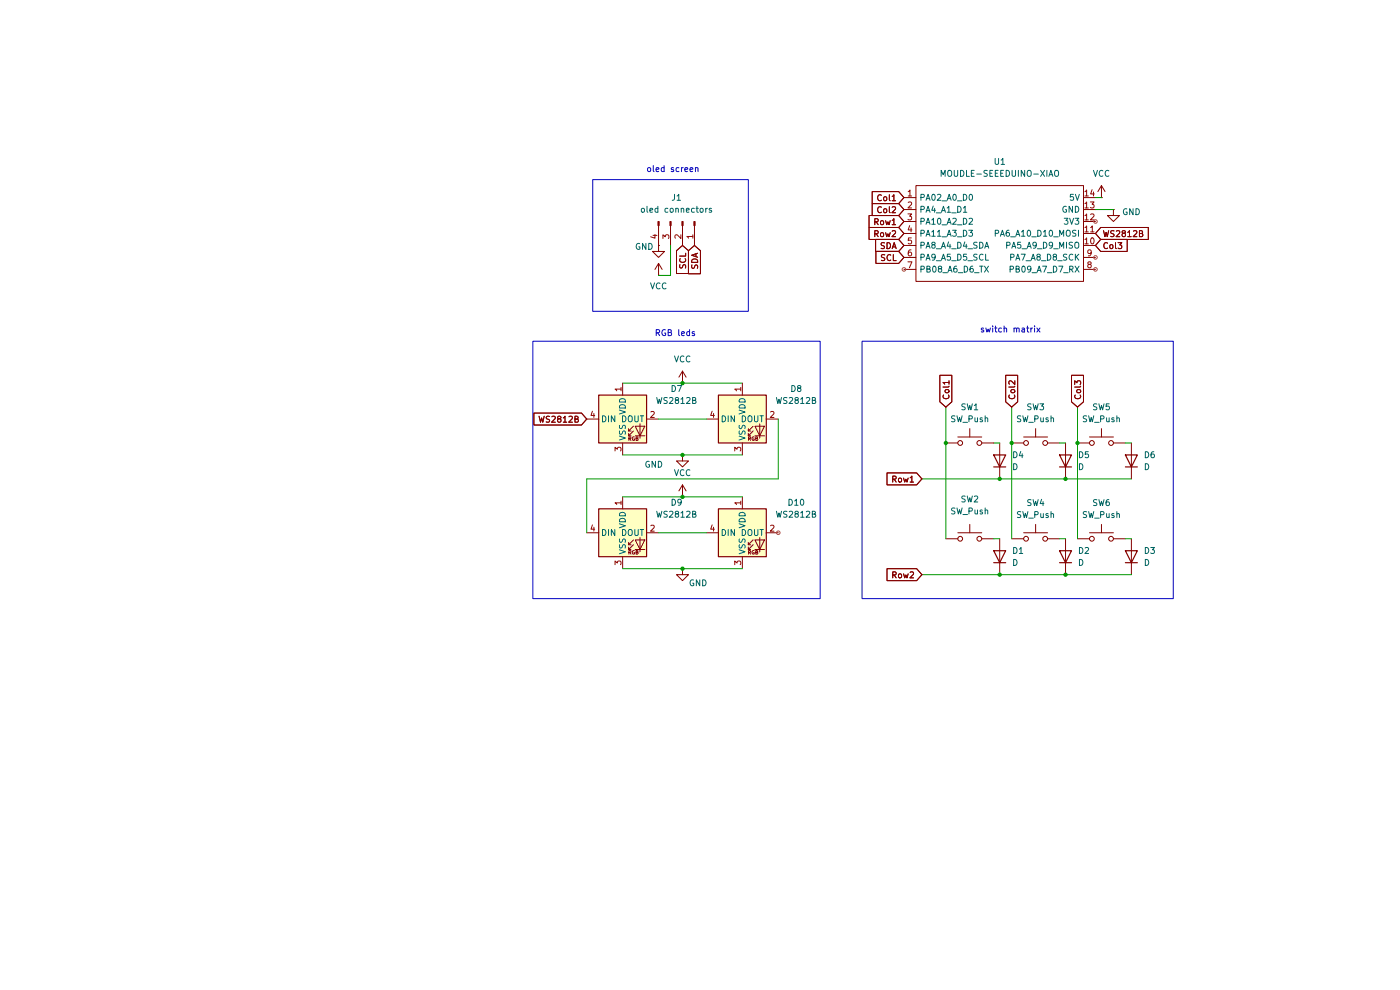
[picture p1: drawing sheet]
(kicad_sch
 (version 20250114)
 (generator "eeschema")
 (generator_version "9.0")
 (paper "A4")
 (lib_symbols
  (symbol "Connector:Conn_01x04_Pin"
   (pin_names
    (offset 1.016) (hide yes)) (exclude_from_sim no) (in_bom yes) (on_board yes)
   (property "Reference" "J" (at 0 5.08 0) (effects (font (size 1.27 1.27))))
   (property "Value" "Conn_01x04_Pin" (at 0 -7.62 0) (effects (font (size 1.27 1.27))))
   (property "Footprint" "" (at 0 0 0) (effects (font (size 1.27 1.27)) (hide yes)))
   (property "Datasheet" "~" (at 0 0 0) (effects (font (size 1.27 1.27)) (hide yes)))
   (property "Description" "Generic connector, single row, 01x04, script generated" (at 0 0 0) (effects (font (size 1.27 1.27)) (hide yes)))
   (property "ki_locked" "" (at 0 0 0) (effects (font (size 1.27 1.27))))
   (symbol "Conn_01x04_Pin_1_1"
    (rectangle (start 0.8636 2.667) (end 0 2.413) (stroke (width 0.1524) (type default)) (fill (type outline)))
    (rectangle (start 0.8636 0.127) (end 0 -0.127) (stroke (width 0.1524) (type default)) (fill (type outline)))
    (rectangle (start 0.8636 -2.413) (end 0 -2.667) (stroke (width 0.1524) (type default)) (fill (type outline)))
    (rectangle (start 0.8636 -4.953) (end 0 -5.207) (stroke (width 0.1524) (type default)) (fill (type outline)))
    (polyline (pts (xy 1.27 2.54) (xy 0.8636 2.54)) (stroke (width 0.1524) (type default)) (fill (type none)))
    (polyline (pts (xy 1.27 0) (xy 0.8636 0)) (stroke (width 0.1524) (type default)) (fill (type none)))
    (polyline (pts (xy 1.27 -2.54) (xy 0.8636 -2.54)) (stroke (width 0.1524) (type default)) (fill (type none)))
    (polyline (pts (xy 1.27 -5.08) (xy 0.8636 -5.08)) (stroke (width 0.1524) (type default)) (fill (type none)))
    (pin passive line (at 5.08 2.54 180) (length 3.81) (name "Pin_1" (effects (font (size 1.27 1.27)))) (number "1" (effects (font (size 1.27 1.27)))))
    (pin passive line (at 5.08 0 180) (length 3.81) (name "Pin_2" (effects (font (size 1.27 1.27)))) (number "2" (effects (font (size 1.27 1.27)))))
    (pin passive line (at 5.08 -2.54 180) (length 3.81) (name "Pin_3" (effects (font (size 1.27 1.27)))) (number "3" (effects (font (size 1.27 1.27)))))
    (pin passive line (at 5.08 -5.08 180) (length 3.81) (name "Pin_4" (effects (font (size 1.27 1.27)))) (number "4" (effects (font (size 1.27 1.27))))))
   (embedded_fonts no))
  (symbol "Device:D"
   (pin_numbers (hide yes))
   (pin_names
    (offset 1.016) (hide yes)) (exclude_from_sim no) (in_bom yes) (on_board yes)
   (property "Reference" "D" (at 0 2.54 0) (effects (font (size 1.27 1.27))))
   (property "Value" "D" (at 0 -2.54 0) (effects (font (size 1.27 1.27))))
   (property "Footprint" "" (at 0 0 0) (effects (font (size 1.27 1.27)) (hide yes)))
   (property "Datasheet" "~" (at 0 0 0) (effects (font (size 1.27 1.27)) (hide yes)))
   (property "Description" "Diode" (at 0 0 0) (effects (font (size 1.27 1.27)) (hide yes)))
   (property "Sim.Device" "D" (at 0 0 0) (effects (font (size 1.27 1.27)) (hide yes)))
   (property "Sim.Pins" "1=K 2=A" (at 0 0 0) (effects (font (size 1.27 1.27)) (hide yes)))
   (symbol "D_0_1"
    (polyline (pts (xy -1.27 1.27) (xy -1.27 -1.27)) (stroke (width 0.254) (type default)) (fill (type none)))
    (polyline (pts (xy 1.27 1.27) (xy 1.27 -1.27) (xy -1.27 0) (xy 1.27 1.27)) (stroke (width 0.254) (type default)) (fill (type none)))
    (polyline (pts (xy 1.27 0) (xy -1.27 0)) (stroke (width 0) (type default)) (fill (type none))))
   (symbol "D_1_1"
    (pin passive line (at -3.81 0 0) (length 2.54) (name "K" (effects (font (size 1.27 1.27)))) (number "1" (effects (font (size 1.27 1.27)))))
    (pin passive line (at 3.81 0 180) (length 2.54) (name "A" (effects (font (size 1.27 1.27)))) (number "2" (effects (font (size 1.27 1.27))))))
   (embedded_fonts no))
  (symbol "LED:WS2812B"
   (pin_names
    (offset 0.254)) (exclude_from_sim no) (in_bom yes) (on_board yes)
   (property "Reference" "D" (at 5.08 5.715 0) (effects (font (size 1.27 1.27)) (justify right bottom)))
   (property "Value" "WS2812B" (at 1.27 -5.715 0) (effects (font (size 1.27 1.27)) (justify left top)))
   (property "Footprint" "LED_SMD:LED_WS2812B_PLCC4_5.0x5.0mm_P3.2mm" (at 1.27 -7.62 0) (effects (font (size 1.27 1.27)) (justify left top) (hide yes)))
   (property "Datasheet" "https://cdn-shop.adafruit.com/datasheets/WS2812B.pdf" (at 2.54 -9.525 0) (effects (font (size 1.27 1.27)) (justify left top) (hide yes)))
   (property "Description" "RGB LED with integrated controller" (at 0 0 0) (effects (font (size 1.27 1.27)) (hide yes)))
   (symbol "WS2812B_0_0"
    (text "RGB" (at 2.286 -4.191 0) (effects (font (size 0.762 0.762)))))
   (symbol "WS2812B_0_1"
    (polyline (pts (xy 1.27 -2.54) (xy 1.778 -2.54)) (stroke (width 0) (type default)) (fill (type none)))
    (polyline (pts (xy 1.27 -3.556) (xy 1.778 -3.556)) (stroke (width 0) (type default)) (fill (type none)))
    (polyline (pts (xy 2.286 -1.524) (xy 1.27 -2.54) (xy 1.27 -2.032)) (stroke (width 0) (type default)) (fill (type none)))
    (polyline (pts (xy 2.286 -2.54) (xy 1.27 -3.556) (xy 1.27 -3.048)) (stroke (width 0) (type default)) (fill (type none)))
    (polyline (pts (xy 3.683 -1.016) (xy 3.683 -3.556) (xy 3.683 -4.064)) (stroke (width 0) (type default)) (fill (type none)))
    (polyline (pts (xy 4.699 -1.524) (xy 2.667 -1.524) (xy 3.683 -3.556) (xy 4.699 -1.524)) (stroke (width 0) (type default)) (fill (type none)))
    (polyline (pts (xy 4.699 -3.556) (xy 2.667 -3.556)) (stroke (width 0) (type default)) (fill (type none)))
    (rectangle (start 5.08 5.08) (end -5.08 -5.08) (stroke (width 0.254) (type default)) (fill (type background))))
   (symbol "WS2812B_1_1"
    (pin input line (at -7.62 0 0) (length 2.54) (name "DIN" (effects (font (size 1.27 1.27)))) (number "4" (effects (font (size 1.27 1.27)))))
    (pin power_in line (at 0 7.62 270) (length 2.54) (name "VDD" (effects (font (size 1.27 1.27)))) (number "1" (effects (font (size 1.27 1.27)))))
    (pin power_in line (at 0 -7.62 90) (length 2.54) (name "VSS" (effects (font (size 1.27 1.27)))) (number "3" (effects (font (size 1.27 1.27)))))
    (pin output line (at 7.62 0 180) (length 2.54) (name "DOUT" (effects (font (size 1.27 1.27)))) (number "2" (effects (font (size 1.27 1.27))))))
   (embedded_fonts no))
  (symbol "Switch:SW_Push"
   (pin_numbers (hide yes))
   (pin_names
    (offset 1.016) (hide yes)) (exclude_from_sim no) (in_bom yes) (on_board yes)
   (property "Reference" "SW" (at 1.27 2.54 0) (effects (font (size 1.27 1.27)) (justify left)))
   (property "Value" "SW_Push" (at 0 -1.524 0) (effects (font (size 1.27 1.27))))
   (property "Footprint" "" (at 0 5.08 0) (effects (font (size 1.27 1.27)) (hide yes)))
   (property "Datasheet" "~" (at 0 5.08 0) (effects (font (size 1.27 1.27)) (hide yes)))
   (property "Description" "Push button switch, generic, two pins" (at 0 0 0) (effects (font (size 1.27 1.27)) (hide yes)))
   (symbol "SW_Push_0_1"
    (circle (center -2.032 0) (radius 0.508) (stroke (width 0) (type default)) (fill (type none)))
    (polyline (pts (xy 0 1.27) (xy 0 3.048)) (stroke (width 0) (type default)) (fill (type none)))
    (circle (center 2.032 0) (radius 0.508) (stroke (width 0) (type default)) (fill (type none)))
    (polyline (pts (xy 2.54 1.27) (xy -2.54 1.27)) (stroke (width 0) (type default)) (fill (type none)))
    (pin passive line (at -5.08 0 0) (length 2.54) (name "1" (effects (font (size 1.27 1.27)))) (number "1" (effects (font (size 1.27 1.27)))))
    (pin passive line (at 5.08 0 180) (length 2.54) (name "2" (effects (font (size 1.27 1.27)))) (number "2" (effects (font (size 1.27 1.27))))))
   (embedded_fonts no))
  (symbol "XIAO_RP2040:MOUDLE-SEEEDUINO-XIAO" (exclude_from_sim no) (in_bom yes) (on_board yes)
   (property "Reference" "U" (at -16.51 11.43 0) (effects (font (size 1.27 1.27))))
   (property "Value" "MOUDLE-SEEEDUINO-XIAO" (at -3.81 -11.43 0) (effects (font (size 1.27 1.27))))
   (property "Footprint" "" (at -16.51 2.54 0) (effects (font (size 1.27 1.27)) (hide yes)))
   (property "Datasheet" "" (at -16.51 2.54 0) (effects (font (size 1.27 1.27)) (hide yes)))
   (property "Description" "" (at 0 0 0) (effects (font (size 1.27 1.27)) (hide yes)))
   (symbol "MOUDLE-SEEEDUINO-XIAO_0_1"
    (rectangle (start -16.51 10.16) (end 19.05 -10.16) (stroke (width 0) (type default)) (fill (type none))))
   (symbol "MOUDLE-SEEEDUINO-XIAO_1_1"
    (pin passive line (at -19.05 7.62 0) (length 2.54) (name "PA02_A0_D0" (effects (font (size 1.27 1.27)))) (number "1" (effects (font (size 1.27 1.27)))))
    (pin passive line (at -19.05 5.08 0) (length 2.54) (name "PA4_A1_D1" (effects (font (size 1.27 1.27)))) (number "2" (effects (font (size 1.27 1.27)))))
    (pin passive line (at -19.05 2.54 0) (length 2.54) (name "PA10_A2_D2" (effects (font (size 1.27 1.27)))) (number "3" (effects (font (size 1.27 1.27)))))
    (pin passive line (at -19.05 0 0) (length 2.54) (name "PA11_A3_D3" (effects (font (size 1.27 1.27)))) (number "4" (effects (font (size 1.27 1.27)))))
    (pin passive line (at -19.05 -2.54 0) (length 2.54) (name "PA8_A4_D4_SDA" (effects (font (size 1.27 1.27)))) (number "5" (effects (font (size 1.27 1.27)))))
    (pin passive line (at -19.05 -5.08 0) (length 2.54) (name "PA9_A5_D5_SCL" (effects (font (size 1.27 1.27)))) (number "6" (effects (font (size 1.27 1.27)))))
    (pin passive line (at -19.05 -7.62 0) (length 2.54) (name "PB08_A6_D6_TX" (effects (font (size 1.27 1.27)))) (number "7" (effects (font (size 1.27 1.27)))))
    (pin passive line (at 21.59 7.62 180) (length 2.54) (name "5V" (effects (font (size 1.27 1.27)))) (number "14" (effects (font (size 1.27 1.27)))))
    (pin passive line (at 21.59 5.08 180) (length 2.54) (name "GND" (effects (font (size 1.27 1.27)))) (number "13" (effects (font (size 1.27 1.27)))))
    (pin passive line (at 21.59 2.54 180) (length 2.54) (name "3V3" (effects (font (size 1.27 1.27)))) (number "12" (effects (font (size 1.27 1.27)))))
    (pin passive line (at 21.59 0 180) (length 2.54) (name "PA6_A10_D10_MOSI" (effects (font (size 1.27 1.27)))) (number "11" (effects (font (size 1.27 1.27)))))
    (pin passive line (at 21.59 -2.54 180) (length 2.54) (name "PA5_A9_D9_MISO" (effects (font (size 1.27 1.27)))) (number "10" (effects (font (size 1.27 1.27)))))
    (pin passive line (at 21.59 -5.08 180) (length 2.54) (name "PA7_A8_D8_SCK" (effects (font (size 1.27 1.27)))) (number "9" (effects (font (size 1.27 1.27)))))
    (pin passive line (at 21.59 -7.62 180) (length 2.54) (name "PB09_A7_D7_RX" (effects (font (size 1.27 1.27)))) (number "8" (effects (font (size 1.27 1.27))))))
   (embedded_fonts no))
  (symbol "power:GND"
   (power)
   (pin_numbers (hide yes))
   (pin_names
    (offset 0) (hide yes)) (exclude_from_sim no) (in_bom yes) (on_board yes)
   (property "Reference" "#PWR" (at 0 -6.35 0) (effects (font (size 1.27 1.27)) (hide yes)))
   (property "Value" "GND" (at 0 -3.81 0) (effects (font (size 1.27 1.27))))
   (property "Footprint" "" (at 0 0 0) (effects (font (size 1.27 1.27)) (hide yes)))
   (property "Datasheet" "" (at 0 0 0) (effects (font (size 1.27 1.27)) (hide yes)))
   (property "Description" "Power symbol creates a global label with name \"GND\" , ground" (at 0 0 0) (effects (font (size 1.27 1.27)) (hide yes)))
   (symbol "GND_0_1"
    (polyline (pts (xy 0 0) (xy 0 -1.27) (xy 1.27 -1.27) (xy 0 -2.54) (xy -1.27 -1.27) (xy 0 -1.27)) (stroke (width 0) (type default)) (fill (type none))))
   (symbol "GND_1_1"
    (pin power_in line (at 0 0 270) (length 0) (name "~" (effects (font (size 1.27 1.27)))) (number "1" (effects (font (size 1.27 1.27))))))
   (embedded_fonts no))
  (symbol "power:VCC"
   (power)
   (pin_numbers (hide yes))
   (pin_names
    (offset 0) (hide yes)) (exclude_from_sim no) (in_bom yes) (on_board yes)
   (property "Reference" "#PWR" (at 0 -3.81 0) (effects (font (size 1.27 1.27)) (hide yes)))
   (property "Value" "VCC" (at 0 3.556 0) (effects (font (size 1.27 1.27))))
   (property "Footprint" "" (at 0 0 0) (effects (font (size 1.27 1.27)) (hide yes)))
   (property "Datasheet" "" (at 0 0 0) (effects (font (size 1.27 1.27)) (hide yes)))
   (property "Description" "Power symbol creates a global label with name \"VCC\"" (at 0 0 0) (effects (font (size 1.27 1.27)) (hide yes)))
   (symbol "VCC_0_1"
    (polyline (pts (xy -0.762 1.27) (xy 0 2.54)) (stroke (width 0) (type default)) (fill (type none)))
    (polyline (pts (xy 0 2.54) (xy 0.762 1.27)) (stroke (width 0) (type default)) (fill (type none)))
    (polyline (pts (xy 0 0) (xy 0 2.54)) (stroke (width 0) (type default)) (fill (type none))))
   (symbol "VCC_1_1"
    (pin power_in line (at 0 0 90) (length 0) (name "~" (effects (font (size 1.27 1.27)))) (number "1" (effects (font (size 1.27 1.27))))))
   (embedded_fonts no)))
 (rectangle
  (start 182.88 72.39)
  (end 248.92 127)
  (stroke (width 0) (type default))
  (fill (type none)))
 (rectangle
  (start 113.03 72.39)
  (end 173.99 127)
  (stroke (width 0) (type default))
  (fill (type none)))
 (rectangle
  (start 125.73 38.1)
  (end 158.75 66.04)
  (stroke (width 0) (type default))
  (fill (type none)))
 (text "RGB leds"
  (exclude_from_sim no)
  (at 143.256 70.866 0)
  (effects (font (size 1.27 1.27))))
 (text "switch matrix\n"
  (exclude_from_sim no)
  (at 214.376 70.104 0)
  (effects (font (size 1.27 1.27))))
 (text "oled screen\n"
  (exclude_from_sim no)
  (at 142.748 36.068 0)
  (effects (font (size 1.27 1.27))))
 (junction
  (at 144.78 81.28)
  (diameter 0)
  (color 0 0 0 0))
 (junction
  (at 200.66 93.98)
  (diameter 0)
  (color 0 0 0 0))
 (junction
  (at 144.78 105.41)
  (diameter 0)
  (color 0 0 0 0))
 (junction
  (at 214.63 93.98)
  (diameter 0)
  (color 0 0 0 0))
 (junction
  (at 228.6 93.98)
  (diameter 0)
  (color 0 0 0 0))
 (junction
  (at 226.06 101.6)
  (diameter 0)
  (color 0 0 0 0))
 (junction
  (at 212.09 121.92)
  (diameter 0)
  (color 0 0 0 0))
 (junction
  (at 212.09 101.6)
  (diameter 0)
  (color 0 0 0 0))
 (junction
  (at 144.78 96.52)
  (diameter 0)
  (color 0 0 0 0))
 (junction
  (at 144.78 120.65)
  (diameter 0)
  (color 0 0 0 0))
 (junction
  (at 226.06 121.92)
  (diameter 0)
  (color 0 0 0 0))
 (wire
  (pts (xy 144.78 120.65) (xy 157.48 120.65))
  (stroke (width 0) (type default)))
 (wire
  (pts (xy 210.82 114.3) (xy 212.09 114.3))
  (stroke (width 0) (type default)))
 (wire
  (pts (xy 165.1 88.9) (xy 165.1 101.6))
  (stroke (width 0) (type default)))
 (wire
  (pts (xy 238.76 93.98) (xy 240.03 93.98))
  (stroke (width 0) (type default)))
 (wire
  (pts (xy 195.58 101.6) (xy 212.09 101.6))
  (stroke (width 0) (type default)))
 (wire
  (pts (xy 238.76 114.3) (xy 240.03 114.3))
  (stroke (width 0) (type default)))
 (wire
  (pts (xy 226.06 101.6) (xy 240.03 101.6))
  (stroke (width 0) (type default)))
 (wire
  (pts (xy 232.41 41.91) (xy 233.68 41.91))
  (stroke (width 0) (type default)))
 (wire
  (pts (xy 142.24 58.42) (xy 142.24 52.07))
  (stroke (width 0) (type default)))
 (wire
  (pts (xy 139.7 58.42) (xy 142.24 58.42))
  (stroke (width 0) (type default)))
 (wire
  (pts (xy 132.08 120.65) (xy 144.78 120.65))
  (stroke (width 0) (type default)))
 (wire
  (pts (xy 144.78 96.52) (xy 157.48 96.52))
  (stroke (width 0) (type default)))
 (wire
  (pts (xy 139.7 113.03) (xy 149.86 113.03))
  (stroke (width 0) (type default)))
 (wire
  (pts (xy 200.66 86.36) (xy 200.66 93.98))
  (stroke (width 0) (type default)))
 (wire
  (pts (xy 195.58 121.92) (xy 212.09 121.92))
  (stroke (width 0) (type default)))
 (wire
  (pts (xy 210.82 93.98) (xy 212.09 93.98))
  (stroke (width 0) (type default)))
 (wire
  (pts (xy 224.79 114.3) (xy 226.06 114.3))
  (stroke (width 0) (type default)))
 (wire
  (pts (xy 214.63 86.36) (xy 214.63 93.98))
  (stroke (width 0) (type default)))
 (wire
  (pts (xy 212.09 101.6) (xy 226.06 101.6))
  (stroke (width 0) (type default)))
 (wire
  (pts (xy 132.08 96.52) (xy 144.78 96.52))
  (stroke (width 0) (type default)))
 (wire
  (pts (xy 144.78 105.41) (xy 157.48 105.41))
  (stroke (width 0) (type default)))
 (wire
  (pts (xy 165.1 101.6) (xy 124.46 101.6))
  (stroke (width 0) (type default)))
 (wire
  (pts (xy 226.06 121.92) (xy 240.03 121.92))
  (stroke (width 0) (type default)))
 (wire
  (pts (xy 124.46 101.6) (xy 124.46 113.03))
  (stroke (width 0) (type default)))
 (wire
  (pts (xy 212.09 121.92) (xy 226.06 121.92))
  (stroke (width 0) (type default)))
 (wire
  (pts (xy 132.08 81.28) (xy 144.78 81.28))
  (stroke (width 0) (type default)))
 (wire
  (pts (xy 214.63 93.98) (xy 214.63 114.3))
  (stroke (width 0) (type default)))
 (wire
  (pts (xy 132.08 105.41) (xy 144.78 105.41))
  (stroke (width 0) (type default)))
 (wire
  (pts (xy 200.66 93.98) (xy 200.66 114.3))
  (stroke (width 0) (type default)))
 (wire
  (pts (xy 144.78 81.28) (xy 157.48 81.28))
  (stroke (width 0) (type default)))
 (wire
  (pts (xy 228.6 93.98) (xy 228.6 114.3))
  (stroke (width 0) (type default)))
 (wire
  (pts (xy 139.7 88.9) (xy 149.86 88.9))
  (stroke (width 0) (type default)))
 (wire
  (pts (xy 224.79 93.98) (xy 226.06 93.98))
  (stroke (width 0) (type default)))
 (wire
  (pts (xy 232.41 44.45) (xy 236.22 44.45))
  (stroke (width 0) (type default)))
 (wire
  (pts (xy 228.6 86.36) (xy 228.6 93.98))
  (stroke (width 0) (type default)))
 (global_label "Col1"
  (shape input)
  (at 191.77 41.91 180)
  (fields_autoplaced yes)
  (effects (font (size 1.27 1.27)) (justify right))
  (property "Intersheetrefs" "${INTERSHEET_REFS}" (at 184.4911 41.91 0) (effects (font (size 1.27 1.27)) (justify right) (hide yes))))
 (global_label "WS2812B"
  (shape input)
  (at 124.46 88.9 180)
  (fields_autoplaced yes)
  (effects (font (size 1.27 1.27)) (justify right))
  (property "Intersheetrefs" "${INTERSHEET_REFS}" (at 112.7059 88.9 0) (effects (font (size 1.27 1.27)) (justify right) (hide yes))))
 (global_label "Row1"
  (shape input)
  (at 191.77 46.99 180)
  (fields_autoplaced yes)
  (effects (font (size 1.27 1.27)) (justify right))
  (property "Intersheetrefs" "${INTERSHEET_REFS}" (at 183.8258 46.99 0) (effects (font (size 1.27 1.27)) (justify right) (hide yes))))
 (global_label "Col3"
  (shape input)
  (at 232.41 52.07 0)
  (fields_autoplaced yes)
  (effects (font (size 1.27 1.27)) (justify left))
  (property "Intersheetrefs" "${INTERSHEET_REFS}" (at 239.6889 52.07 0) (effects (font (size 1.27 1.27)) (justify left) (hide yes))))
 (global_label "SCL"
  (shape input)
  (at 191.77 54.61 180)
  (fields_autoplaced yes)
  (effects (font (size 1.27 1.27)) (justify right))
  (property "Intersheetrefs" "${INTERSHEET_REFS}" (at 185.2772 54.61 0) (effects (font (size 1.27 1.27)) (justify right) (hide yes))))
 (global_label "SCL"
  (shape input)
  (at 144.78 52.07 270)
  (fields_autoplaced yes)
  (effects (font (size 1.27 1.27)) (justify right))
  (property "Intersheetrefs" "${INTERSHEET_REFS}" (at 144.78 58.5628 90) (effects (font (size 1.27 1.27)) (justify right) (hide yes))))
 (global_label "Row2"
  (shape input)
  (at 195.58 121.92 180)
  (fields_autoplaced yes)
  (effects (font (size 1.27 1.27)) (justify right))
  (property "Intersheetrefs" "${INTERSHEET_REFS}" (at 187.6358 121.92 0) (effects (font (size 1.27 1.27)) (justify right) (hide yes))))
 (global_label "SDA"
  (shape input)
  (at 147.32 52.07 270)
  (fields_autoplaced yes)
  (effects (font (size 1.27 1.27)) (justify right))
  (property "Intersheetrefs" "${INTERSHEET_REFS}" (at 147.32 58.6233 90) (effects (font (size 1.27 1.27)) (justify right) (hide yes))))
 (global_label "Row1"
  (shape input)
  (at 195.58 101.6 180)
  (fields_autoplaced yes)
  (effects (font (size 1.27 1.27)) (justify right))
  (property "Intersheetrefs" "${INTERSHEET_REFS}" (at 187.6358 101.6 0) (effects (font (size 1.27 1.27)) (justify right) (hide yes))))
 (global_label "SDA"
  (shape input)
  (at 191.77 52.07 180)
  (fields_autoplaced yes)
  (effects (font (size 1.27 1.27)) (justify right))
  (property "Intersheetrefs" "${INTERSHEET_REFS}" (at 185.2167 52.07 0) (effects (font (size 1.27 1.27)) (justify right) (hide yes))))
 (global_label "Col2"
  (shape input)
  (at 191.77 44.45 180)
  (fields_autoplaced yes)
  (effects (font (size 1.27 1.27)) (justify right))
  (property "Intersheetrefs" "${INTERSHEET_REFS}" (at 184.4911 44.45 0) (effects (font (size 1.27 1.27)) (justify right) (hide yes))))
 (global_label "Col3"
  (shape input)
  (at 228.6 86.36 90)
  (fields_autoplaced yes)
  (effects (font (size 1.27 1.27)) (justify left))
  (property "Intersheetrefs" "${INTERSHEET_REFS}" (at 228.6 79.0811 90) (effects (font (size 1.27 1.27)) (justify left) (hide yes))))
 (global_label "Col2"
  (shape input)
  (at 214.63 86.36 90)
  (fields_autoplaced yes)
  (effects (font (size 1.27 1.27)) (justify left))
  (property "Intersheetrefs" "${INTERSHEET_REFS}" (at 214.63 79.0811 90) (effects (font (size 1.27 1.27)) (justify left) (hide yes))))
 (global_label "WS2812B"
  (shape input)
  (at 232.41 49.53 0)
  (fields_autoplaced yes)
  (effects (font (size 1.27 1.27)) (justify left))
  (property "Intersheetrefs" "${INTERSHEET_REFS}" (at 244.1641 49.53 0) (effects (font (size 1.27 1.27)) (justify left) (hide yes))))
 (global_label "Col1"
  (shape input)
  (at 200.66 86.36 90)
  (fields_autoplaced yes)
  (effects (font (size 1.27 1.27)) (justify left))
  (property "Intersheetrefs" "${INTERSHEET_REFS}" (at 200.66 79.0811 90) (effects (font (size 1.27 1.27)) (justify left) (hide yes))))
 (global_label "Row2"
  (shape input)
  (at 191.77 49.53 180)
  (fields_autoplaced yes)
  (effects (font (size 1.27 1.27)) (justify right))
  (property "Intersheetrefs" "${INTERSHEET_REFS}" (at 183.8258 49.53 0) (effects (font (size 1.27 1.27)) (justify right) (hide yes))))
 (symbol
  (lib_id "Device:D")
  (at 212.09 97.79 90)
  (unit 1)
  (exclude_from_sim no)
  (in_bom yes)
  (on_board yes)
  (dnp no)
  (fields_autoplaced yes)
  (property "Reference" "D4" (at 214.63 96.5199 90) (effects (font (size 1.27 1.27)) (justify right)))
  (property "Value" "D" (at 214.63 99.0599 90) (effects (font (size 1.27 1.27)) (justify right)))
  (property "Footprint" "Diode_THT:D_5KPW_P7.62mm_Vertical_KathodeUp" (at 212.09 97.79 0) (effects (font (size 1.27 1.27)) (hide yes)))
  (property "Datasheet" "~" (at 212.09 97.79 0) (effects (font (size 1.27 1.27)) (hide yes)))
  (property "Description" "Diode" (at 212.09 97.79 0) (effects (font (size 1.27 1.27)) (hide yes)))
  (property "Sim.Device" "D" (at 212.09 97.79 0) (effects (font (size 1.27 1.27)) (hide yes)))
  (property "Sim.Pins" "1=K 2=A" (at 212.09 97.79 0) (effects (font (size 1.27 1.27)) (hide yes)))
  (pin "1")
  (pin "2"))
 (symbol
  (lib_id "Device:D")
  (at 240.03 97.79 90)
  (unit 1)
  (exclude_from_sim no)
  (in_bom yes)
  (on_board yes)
  (dnp no)
  (fields_autoplaced yes)
  (property "Reference" "D6" (at 242.57 96.5199 90) (effects (font (size 1.27 1.27)) (justify right)))
  (property "Value" "D" (at 242.57 99.0599 90) (effects (font (size 1.27 1.27)) (justify right)))
  (property "Footprint" "Diode_THT:D_5KPW_P7.62mm_Vertical_KathodeUp" (at 240.03 97.79 0) (effects (font (size 1.27 1.27)) (hide yes)))
  (property "Datasheet" "~" (at 240.03 97.79 0) (effects (font (size 1.27 1.27)) (hide yes)))
  (property "Description" "Diode" (at 240.03 97.79 0) (effects (font (size 1.27 1.27)) (hide yes)))
  (property "Sim.Device" "D" (at 240.03 97.79 0) (effects (font (size 1.27 1.27)) (hide yes)))
  (property "Sim.Pins" "1=K 2=A" (at 240.03 97.79 0) (effects (font (size 1.27 1.27)) (hide yes)))
  (pin "1")
  (pin "2"))
 (symbol
  (lib_id "Switch:SW_Push")
  (at 219.71 93.98 0)
  (unit 1)
  (exclude_from_sim no)
  (in_bom yes)
  (on_board yes)
  (dnp no)
  (fields_autoplaced yes)
  (property "Reference" "SW3" (at 219.71 86.36 0) (effects (font (size 1.27 1.27))))
  (property "Value" "SW_Push" (at 219.71 88.9 0) (effects (font (size 1.27 1.27))))
  (property "Footprint" "hackclub hackpad clean extras-orpheuspad_pcb_libraries_MX_V2_MX_Solderable:MX-Solderable-1U" (at 219.71 88.9 0) (effects (font (size 1.27 1.27)) (hide yes)))
  (property "Datasheet" "~" (at 219.71 88.9 0) (effects (font (size 1.27 1.27)) (hide yes)))
  (property "Description" "Push button switch, generic, two pins" (at 219.71 93.98 0) (effects (font (size 1.27 1.27)) (hide yes)))
  (pin "1")
  (pin "2"))
 (symbol
  (lib_id "Switch:SW_Push")
  (at 233.68 93.98 0)
  (unit 1)
  (exclude_from_sim no)
  (in_bom yes)
  (on_board yes)
  (dnp no)
  (fields_autoplaced yes)
  (property "Reference" "SW5" (at 233.68 86.36 0) (effects (font (size 1.27 1.27))))
  (property "Value" "SW_Push" (at 233.68 88.9 0) (effects (font (size 1.27 1.27))))
  (property "Footprint" "hackclub hackpad clean extras-orpheuspad_pcb_libraries_MX_V2_MX_Solderable:MX-Solderable-1U" (at 233.68 88.9 0) (effects (font (size 1.27 1.27)) (hide yes)))
  (property "Datasheet" "~" (at 233.68 88.9 0) (effects (font (size 1.27 1.27)) (hide yes)))
  (property "Description" "Push button switch, generic, two pins" (at 233.68 93.98 0) (effects (font (size 1.27 1.27)) (hide yes)))
  (pin "1")
  (pin "2"))
 (symbol
  (lib_id "power:VCC")
  (at 144.78 105.41 0)
  (unit 1)
  (exclude_from_sim no)
  (in_bom yes)
  (on_board yes)
  (dnp no)
  (fields_autoplaced yes)
  (property "Reference" "#PWR08" (at 144.78 109.22 0) (effects (font (size 1.27 1.27)) (hide yes)))
  (property "Value" "VCC" (at 144.78 100.33 0) (effects (font (size 1.27 1.27))))
  (property "Footprint" "" (at 144.78 105.41 0) (effects (font (size 1.27 1.27)) (hide yes)))
  (property "Datasheet" "" (at 144.78 105.41 0) (effects (font (size 1.27 1.27)) (hide yes)))
  (property "Description" "Power symbol creates a global label with name \"VCC\"" (at 144.78 105.41 0) (effects (font (size 1.27 1.27)) (hide yes)))
  (pin "1"))
 (symbol
  (lib_id "Device:D")
  (at 212.09 118.11 90)
  (unit 1)
  (exclude_from_sim no)
  (in_bom yes)
  (on_board yes)
  (dnp no)
  (fields_autoplaced yes)
  (property "Reference" "D1" (at 214.63 116.8399 90) (effects (font (size 1.27 1.27)) (justify right)))
  (property "Value" "D" (at 214.63 119.3799 90) (effects (font (size 1.27 1.27)) (justify right)))
  (property "Footprint" "Diode_THT:D_5KPW_P7.62mm_Vertical_KathodeUp" (at 212.09 118.11 0) (effects (font (size 1.27 1.27)) (hide yes)))
  (property "Datasheet" "~" (at 212.09 118.11 0) (effects (font (size 1.27 1.27)) (hide yes)))
  (property "Description" "Diode" (at 212.09 118.11 0) (effects (font (size 1.27 1.27)) (hide yes)))
  (property "Sim.Device" "D" (at 212.09 118.11 0) (effects (font (size 1.27 1.27)) (hide yes)))
  (property "Sim.Pins" "1=K 2=A" (at 212.09 118.11 0) (effects (font (size 1.27 1.27)) (hide yes)))
  (pin "1")
  (pin "2"))
 (symbol
  (lib_id "power:GND")
  (at 236.22 44.45 0)
  (unit 1)
  (exclude_from_sim no)
  (in_bom yes)
  (on_board yes)
  (dnp no)
  (property "Reference" "#PWR02" (at 236.22 50.8 0) (effects (font (size 1.27 1.27)) (hide yes)))
  (property "Value" "GND" (at 240.03 44.958 0) (effects (font (size 1.27 1.27))))
  (property "Footprint" "" (at 236.22 44.45 0) (effects (font (size 1.27 1.27)) (hide yes)))
  (property "Datasheet" "" (at 236.22 44.45 0) (effects (font (size 1.27 1.27)) (hide yes)))
  (property "Description" "Power symbol creates a global label with name \"GND\" , ground" (at 236.22 44.45 0) (effects (font (size 1.27 1.27)) (hide yes)))
  (pin "1"))
 (symbol
  (lib_id "power:GND")
  (at 139.7 52.07 0)
  (unit 1)
  (exclude_from_sim no)
  (in_bom yes)
  (on_board yes)
  (dnp no)
  (property "Reference" "#PWR05" (at 139.7 58.42 0) (effects (font (size 1.27 1.27)) (hide yes)))
  (property "Value" "GND" (at 136.652 52.324 0) (effects (font (size 1.27 1.27))))
  (property "Footprint" "" (at 139.7 52.07 0) (effects (font (size 1.27 1.27)) (hide yes)))
  (property "Datasheet" "" (at 139.7 52.07 0) (effects (font (size 1.27 1.27)) (hide yes)))
  (property "Description" "Power symbol creates a global label with name \"GND\" , ground" (at 139.7 52.07 0) (effects (font (size 1.27 1.27)) (hide yes)))
  (pin "1"))
 (symbol
  (lib_id "Switch:SW_Push")
  (at 205.74 114.3 0)
  (unit 1)
  (exclude_from_sim no)
  (in_bom yes)
  (on_board yes)
  (dnp no)
  (property "Reference" "SW2" (at 205.74 105.918 0) (effects (font (size 1.27 1.27))))
  (property "Value" "SW_Push" (at 205.74 108.458 0) (effects (font (size 1.27 1.27))))
  (property "Footprint" "hackclub hackpad clean extras-orpheuspad_pcb_libraries_MX_V2_MX_Solderable:MX-Solderable-1U" (at 205.74 109.22 0) (effects (font (size 1.27 1.27)) (hide yes)))
  (property "Datasheet" "~" (at 205.74 109.22 0) (effects (font (size 1.27 1.27)) (hide yes)))
  (property "Description" "Push button switch, generic, two pins" (at 205.74 114.3 0) (effects (font (size 1.27 1.27)) (hide yes)))
  (pin "1")
  (pin "2"))
 (symbol
  (lib_id "Switch:SW_Push")
  (at 233.68 114.3 0)
  (unit 1)
  (exclude_from_sim no)
  (in_bom yes)
  (on_board yes)
  (dnp no)
  (fields_autoplaced yes)
  (property "Reference" "SW6" (at 233.68 106.68 0) (effects (font (size 1.27 1.27))))
  (property "Value" "SW_Push" (at 233.68 109.22 0) (effects (font (size 1.27 1.27))))
  (property "Footprint" "hackclub hackpad clean extras-orpheuspad_pcb_libraries_MX_V2_MX_Solderable:MX-Solderable-1U" (at 233.68 109.22 0) (effects (font (size 1.27 1.27)) (hide yes)))
  (property "Datasheet" "~" (at 233.68 109.22 0) (effects (font (size 1.27 1.27)) (hide yes)))
  (property "Description" "Push button switch, generic, two pins" (at 233.68 114.3 0) (effects (font (size 1.27 1.27)) (hide yes)))
  (pin "1")
  (pin "2"))
 (symbol
  (lib_id "power:GND")
  (at 144.78 96.52 0)
  (unit 1)
  (exclude_from_sim no)
  (in_bom yes)
  (on_board yes)
  (dnp no)
  (property "Reference" "#PWR03" (at 144.78 102.87 0) (effects (font (size 1.27 1.27)) (hide yes)))
  (property "Value" "GND" (at 138.684 98.552 0) (effects (font (size 1.27 1.27))))
  (property "Footprint" "" (at 144.78 96.52 0) (effects (font (size 1.27 1.27)) (hide yes)))
  (property "Datasheet" "" (at 144.78 96.52 0) (effects (font (size 1.27 1.27)) (hide yes)))
  (property "Description" "Power symbol creates a global label with name \"GND\" , ground" (at 144.78 96.52 0) (effects (font (size 1.27 1.27)) (hide yes)))
  (pin "1"))
 (symbol
  (lib_id "LED:WS2812B")
  (at 132.08 113.03 0)
  (unit 1)
  (exclude_from_sim no)
  (in_bom yes)
  (on_board yes)
  (dnp no)
  (property "Reference" "D9" (at 143.51 106.6098 0) (effects (font (size 1.27 1.27))))
  (property "Value" "WS2812B" (at 143.51 109.1498 0) (effects (font (size 1.27 1.27))))
  (property "Footprint" "LED_SMD:LED_WS2812B_PLCC4_5.0x5.0mm_P3.2mm" (at 133.35 120.65 0) (effects (font (size 1.27 1.27)) (justify left top) (hide yes)))
  (property "Datasheet" "https://cdn-shop.adafruit.com/datasheets/WS2812B.pdf" (at 134.62 122.555 0) (effects (font (size 1.27 1.27)) (justify left top) (hide yes)))
  (property "Description" "RGB LED with integrated controller" (at 132.08 113.03 0) (effects (font (size 1.27 1.27)) (hide yes)))
  (pin "1")
  (pin "3")
  (pin "2")
  (pin "4"))
 (symbol
  (lib_id "power:VCC")
  (at 233.68 41.91 0)
  (unit 1)
  (exclude_from_sim no)
  (in_bom yes)
  (on_board yes)
  (dnp no)
  (fields_autoplaced yes)
  (property "Reference" "#PWR01" (at 233.68 45.72 0) (effects (font (size 1.27 1.27)) (hide yes)))
  (property "Value" "VCC" (at 233.68 36.83 0) (effects (font (size 1.27 1.27))))
  (property "Footprint" "" (at 233.68 41.91 0) (effects (font (size 1.27 1.27)) (hide yes)))
  (property "Datasheet" "" (at 233.68 41.91 0) (effects (font (size 1.27 1.27)) (hide yes)))
  (property "Description" "Power symbol creates a global label with name \"VCC\"" (at 233.68 41.91 0) (effects (font (size 1.27 1.27)) (hide yes)))
  (pin "1"))
 (symbol
  (lib_id "XIAO_RP2040:MOUDLE-SEEEDUINO-XIAO")
  (at 210.82 49.53 0)
  (unit 1)
  (exclude_from_sim no)
  (in_bom yes)
  (on_board yes)
  (dnp no)
  (fields_autoplaced yes)
  (property "Reference" "U1" (at 212.09 34.29 0) (effects (font (size 1.27 1.27))))
  (property "Value" "MOUDLE-SEEEDUINO-XIAO" (at 212.09 36.83 0) (effects (font (size 1.27 1.27))))
  (property "Footprint" "footprints:XIAO-Generic-Hybrid-14P-2.54-21X17.8MM" (at 194.31 46.99 0) (effects (font (size 1.27 1.27)) (hide yes)))
  (property "Datasheet" "" (at 194.31 46.99 0) (effects (font (size 1.27 1.27)) (hide yes)))
  (property "Description" "" (at 210.82 49.53 0) (effects (font (size 1.27 1.27)) (hide yes)))
  (pin "9")
  (pin "10")
  (pin "11")
  (pin "8")
  (pin "14")
  (pin "12")
  (pin "13")
  (pin "7")
  (pin "6")
  (pin "5")
  (pin "4")
  (pin "3")
  (pin "2")
  (pin "1"))
 (symbol
  (lib_id "LED:WS2812B")
  (at 157.48 88.9 0)
  (unit 1)
  (exclude_from_sim no)
  (in_bom yes)
  (on_board yes)
  (dnp no)
  (fields_autoplaced yes)
  (property "Reference" "D8" (at 168.91 82.4798 0) (effects (font (size 1.27 1.27))))
  (property "Value" "WS2812B" (at 168.91 85.0198 0) (effects (font (size 1.27 1.27))))
  (property "Footprint" "LED_SMD:LED_WS2812B_PLCC4_5.0x5.0mm_P3.2mm" (at 158.75 96.52 0) (effects (font (size 1.27 1.27)) (justify left top) (hide yes)))
  (property "Datasheet" "https://cdn-shop.adafruit.com/datasheets/WS2812B.pdf" (at 160.02 98.425 0) (effects (font (size 1.27 1.27)) (justify left top) (hide yes)))
  (property "Description" "RGB LED with integrated controller" (at 157.48 88.9 0) (effects (font (size 1.27 1.27)) (hide yes)))
  (pin "1")
  (pin "3")
  (pin "2")
  (pin "4"))
 (symbol
  (lib_id "Connector:Conn_01x04_Pin")
  (at 144.78 46.99 270)
  (unit 1)
  (exclude_from_sim no)
  (in_bom yes)
  (on_board yes)
  (dnp no)
  (fields_autoplaced yes)
  (property "Reference" "J1" (at 143.51 41.91 90) (effects (font (size 1.27 1.27))))
  (property "Value" "oled connectors" (at 143.51 44.45 90) (effects (font (size 1.27 1.27))))
  (property "Footprint" "Connector_PinHeader_2.54mm:PinHeader_1x04_P2.54mm_Vertical" (at 144.78 46.99 0) (effects (font (size 1.27 1.27)) (hide yes)))
  (property "Datasheet" "~" (at 144.78 46.99 0) (effects (font (size 1.27 1.27)) (hide yes)))
  (property "Description" "Generic connector, single row, 01x04, script generated" (at 144.78 46.99 0) (effects (font (size 1.27 1.27)) (hide yes)))
  (pin "2")
  (pin "1")
  (pin "4")
  (pin "3"))
 (symbol
  (lib_id "Device:D")
  (at 240.03 118.11 90)
  (unit 1)
  (exclude_from_sim no)
  (in_bom yes)
  (on_board yes)
  (dnp no)
  (fields_autoplaced yes)
  (property "Reference" "D3" (at 242.57 116.8399 90) (effects (font (size 1.27 1.27)) (justify right)))
  (property "Value" "D" (at 242.57 119.3799 90) (effects (font (size 1.27 1.27)) (justify right)))
  (property "Footprint" "Diode_THT:D_5KPW_P7.62mm_Vertical_KathodeUp" (at 240.03 118.11 0) (effects (font (size 1.27 1.27)) (hide yes)))
  (property "Datasheet" "~" (at 240.03 118.11 0) (effects (font (size 1.27 1.27)) (hide yes)))
  (property "Description" "Diode" (at 240.03 118.11 0) (effects (font (size 1.27 1.27)) (hide yes)))
  (property "Sim.Device" "D" (at 240.03 118.11 0) (effects (font (size 1.27 1.27)) (hide yes)))
  (property "Sim.Pins" "1=K 2=A" (at 240.03 118.11 0) (effects (font (size 1.27 1.27)) (hide yes)))
  (pin "1")
  (pin "2"))
 (symbol
  (lib_id "Switch:SW_Push")
  (at 205.74 93.98 0)
  (unit 1)
  (exclude_from_sim no)
  (in_bom yes)
  (on_board yes)
  (dnp no)
  (fields_autoplaced yes)
  (property "Reference" "SW1" (at 205.74 86.36 0) (effects (font (size 1.27 1.27))))
  (property "Value" "SW_Push" (at 205.74 88.9 0) (effects (font (size 1.27 1.27))))
  (property "Footprint" "hackclub hackpad clean extras-orpheuspad_pcb_libraries_MX_V2_MX_Solderable:MX-Solderable-1U" (at 205.74 88.9 0) (effects (font (size 1.27 1.27)) (hide yes)))
  (property "Datasheet" "~" (at 205.74 88.9 0) (effects (font (size 1.27 1.27)) (hide yes)))
  (property "Description" "Push button switch, generic, two pins" (at 205.74 93.98 0) (effects (font (size 1.27 1.27)) (hide yes)))
  (pin "1")
  (pin "2"))
 (symbol
  (lib_id "Device:D")
  (at 226.06 118.11 90)
  (unit 1)
  (exclude_from_sim no)
  (in_bom yes)
  (on_board yes)
  (dnp no)
  (fields_autoplaced yes)
  (property "Reference" "D2" (at 228.6 116.8399 90) (effects (font (size 1.27 1.27)) (justify right)))
  (property "Value" "D" (at 228.6 119.3799 90) (effects (font (size 1.27 1.27)) (justify right)))
  (property "Footprint" "Diode_THT:D_5KPW_P7.62mm_Vertical_KathodeUp" (at 226.06 118.11 0) (effects (font (size 1.27 1.27)) (hide yes)))
  (property "Datasheet" "~" (at 226.06 118.11 0) (effects (font (size 1.27 1.27)) (hide yes)))
  (property "Description" "Diode" (at 226.06 118.11 0) (effects (font (size 1.27 1.27)) (hide yes)))
  (property "Sim.Device" "D" (at 226.06 118.11 0) (effects (font (size 1.27 1.27)) (hide yes)))
  (property "Sim.Pins" "1=K 2=A" (at 226.06 118.11 0) (effects (font (size 1.27 1.27)) (hide yes)))
  (pin "1")
  (pin "2"))
 (symbol
  (lib_id "LED:WS2812B")
  (at 157.48 113.03 0)
  (unit 1)
  (exclude_from_sim no)
  (in_bom yes)
  (on_board yes)
  (dnp no)
  (property "Reference" "D10" (at 168.91 106.6098 0) (effects (font (size 1.27 1.27))))
  (property "Value" "WS2812B" (at 168.91 109.1498 0) (effects (font (size 1.27 1.27))))
  (property "Footprint" "LED_SMD:LED_WS2812B_PLCC4_5.0x5.0mm_P3.2mm" (at 158.75 120.65 0) (effects (font (size 1.27 1.27)) (justify left top) (hide yes)))
  (property "Datasheet" "https://cdn-shop.adafruit.com/datasheets/WS2812B.pdf" (at 160.02 122.555 0) (effects (font (size 1.27 1.27)) (justify left top) (hide yes)))
  (property "Description" "RGB LED with integrated controller" (at 157.48 113.03 0) (effects (font (size 1.27 1.27)) (hide yes)))
  (pin "1")
  (pin "3")
  (pin "2")
  (pin "4"))
 (symbol
  (lib_id "Switch:SW_Push")
  (at 219.71 114.3 0)
  (unit 1)
  (exclude_from_sim no)
  (in_bom yes)
  (on_board yes)
  (dnp no)
  (fields_autoplaced yes)
  (property "Reference" "SW4" (at 219.71 106.68 0) (effects (font (size 1.27 1.27))))
  (property "Value" "SW_Push" (at 219.71 109.22 0) (effects (font (size 1.27 1.27))))
  (property "Footprint" "hackclub hackpad clean extras-orpheuspad_pcb_libraries_MX_V2_MX_Solderable:MX-Solderable-1U" (at 219.71 109.22 0) (effects (font (size 1.27 1.27)) (hide yes)))
  (property "Datasheet" "~" (at 219.71 109.22 0) (effects (font (size 1.27 1.27)) (hide yes)))
  (property "Description" "Push button switch, generic, two pins" (at 219.71 114.3 0) (effects (font (size 1.27 1.27)) (hide yes)))
  (pin "1")
  (pin "2"))
 (symbol
  (lib_id "power:VCC")
  (at 144.78 81.28 0)
  (unit 1)
  (exclude_from_sim no)
  (in_bom yes)
  (on_board yes)
  (dnp no)
  (fields_autoplaced yes)
  (property "Reference" "#PWR07" (at 144.78 85.09 0) (effects (font (size 1.27 1.27)) (hide yes)))
  (property "Value" "VCC" (at 144.78 76.2 0) (effects (font (size 1.27 1.27))))
  (property "Footprint" "" (at 144.78 81.28 0) (effects (font (size 1.27 1.27)) (hide yes)))
  (property "Datasheet" "" (at 144.78 81.28 0) (effects (font (size 1.27 1.27)) (hide yes)))
  (property "Description" "Power symbol creates a global label with name \"VCC\"" (at 144.78 81.28 0) (effects (font (size 1.27 1.27)) (hide yes)))
  (pin "1"))
 (symbol
  (lib_id "Device:D")
  (at 226.06 97.79 90)
  (unit 1)
  (exclude_from_sim no)
  (in_bom yes)
  (on_board yes)
  (dnp no)
  (fields_autoplaced yes)
  (property "Reference" "D5" (at 228.6 96.5199 90) (effects (font (size 1.27 1.27)) (justify right)))
  (property "Value" "D" (at 228.6 99.0599 90) (effects (font (size 1.27 1.27)) (justify right)))
  (property "Footprint" "Diode_THT:D_5KPW_P7.62mm_Vertical_KathodeUp" (at 226.06 97.79 0) (effects (font (size 1.27 1.27)) (hide yes)))
  (property "Datasheet" "~" (at 226.06 97.79 0) (effects (font (size 1.27 1.27)) (hide yes)))
  (property "Description" "Diode" (at 226.06 97.79 0) (effects (font (size 1.27 1.27)) (hide yes)))
  (property "Sim.Device" "D" (at 226.06 97.79 0) (effects (font (size 1.27 1.27)) (hide yes)))
  (property "Sim.Pins" "1=K 2=A" (at 226.06 97.79 0) (effects (font (size 1.27 1.27)) (hide yes)))
  (pin "1")
  (pin "2"))
 (symbol
  (lib_id "power:VCC")
  (at 139.7 58.42 0)
  (unit 1)
  (exclude_from_sim no)
  (in_bom yes)
  (on_board yes)
  (dnp no)
  (property "Reference" "#PWR06" (at 139.7 62.23 0) (effects (font (size 1.27 1.27)) (hide yes)))
  (property "Value" "VCC" (at 139.7 60.706 0) (effects (font (size 1.27 1.27))))
  (property "Footprint" "" (at 139.7 58.42 0) (effects (font (size 1.27 1.27)) (hide yes)))
  (property "Datasheet" "" (at 139.7 58.42 0) (effects (font (size 1.27 1.27)) (hide yes)))
  (property "Description" "Power symbol creates a global label with name \"VCC\"" (at 139.7 58.42 0) (effects (font (size 1.27 1.27)) (hide yes)))
  (pin "1"))
 (symbol
  (lib_id "LED:WS2812B")
  (at 132.08 88.9 0)
  (unit 1)
  (exclude_from_sim no)
  (in_bom yes)
  (on_board yes)
  (dnp no)
  (fields_autoplaced yes)
  (property "Reference" "D7" (at 143.51 82.4798 0) (effects (font (size 1.27 1.27))))
  (property "Value" "WS2812B" (at 143.51 85.0198 0) (effects (font (size 1.27 1.27))))
  (property "Footprint" "LED_SMD:LED_WS2812B_PLCC4_5.0x5.0mm_P3.2mm" (at 133.35 96.52 0) (effects (font (size 1.27 1.27)) (justify left top) (hide yes)))
  (property "Datasheet" "https://cdn-shop.adafruit.com/datasheets/WS2812B.pdf" (at 134.62 98.425 0) (effects (font (size 1.27 1.27)) (justify left top) (hide yes)))
  (property "Description" "RGB LED with integrated controller" (at 132.08 88.9 0) (effects (font (size 1.27 1.27)) (hide yes)))
  (pin "1")
  (pin "3")
  (pin "2")
  (pin "4"))
 (symbol
  (lib_id "power:GND")
  (at 144.78 120.65 0)
  (unit 1)
  (exclude_from_sim no)
  (in_bom yes)
  (on_board yes)
  (dnp no)
  (property "Reference" "#PWR04" (at 144.78 127 0) (effects (font (size 1.27 1.27)) (hide yes)))
  (property "Value" "GND" (at 148.082 123.698 0) (effects (font (size 1.27 1.27))))
  (property "Footprint" "" (at 144.78 120.65 0) (effects (font (size 1.27 1.27)) (hide yes)))
  (property "Datasheet" "" (at 144.78 120.65 0) (effects (font (size 1.27 1.27)) (hide yes)))
  (property "Description" "Power symbol creates a global label with name \"GND\" , ground" (at 144.78 120.65 0) (effects (font (size 1.27 1.27)) (hide yes)))
  (pin "1"))
 (sheet_instances
  (path ""
   (page "1")))
 (embedded_fonts no))
